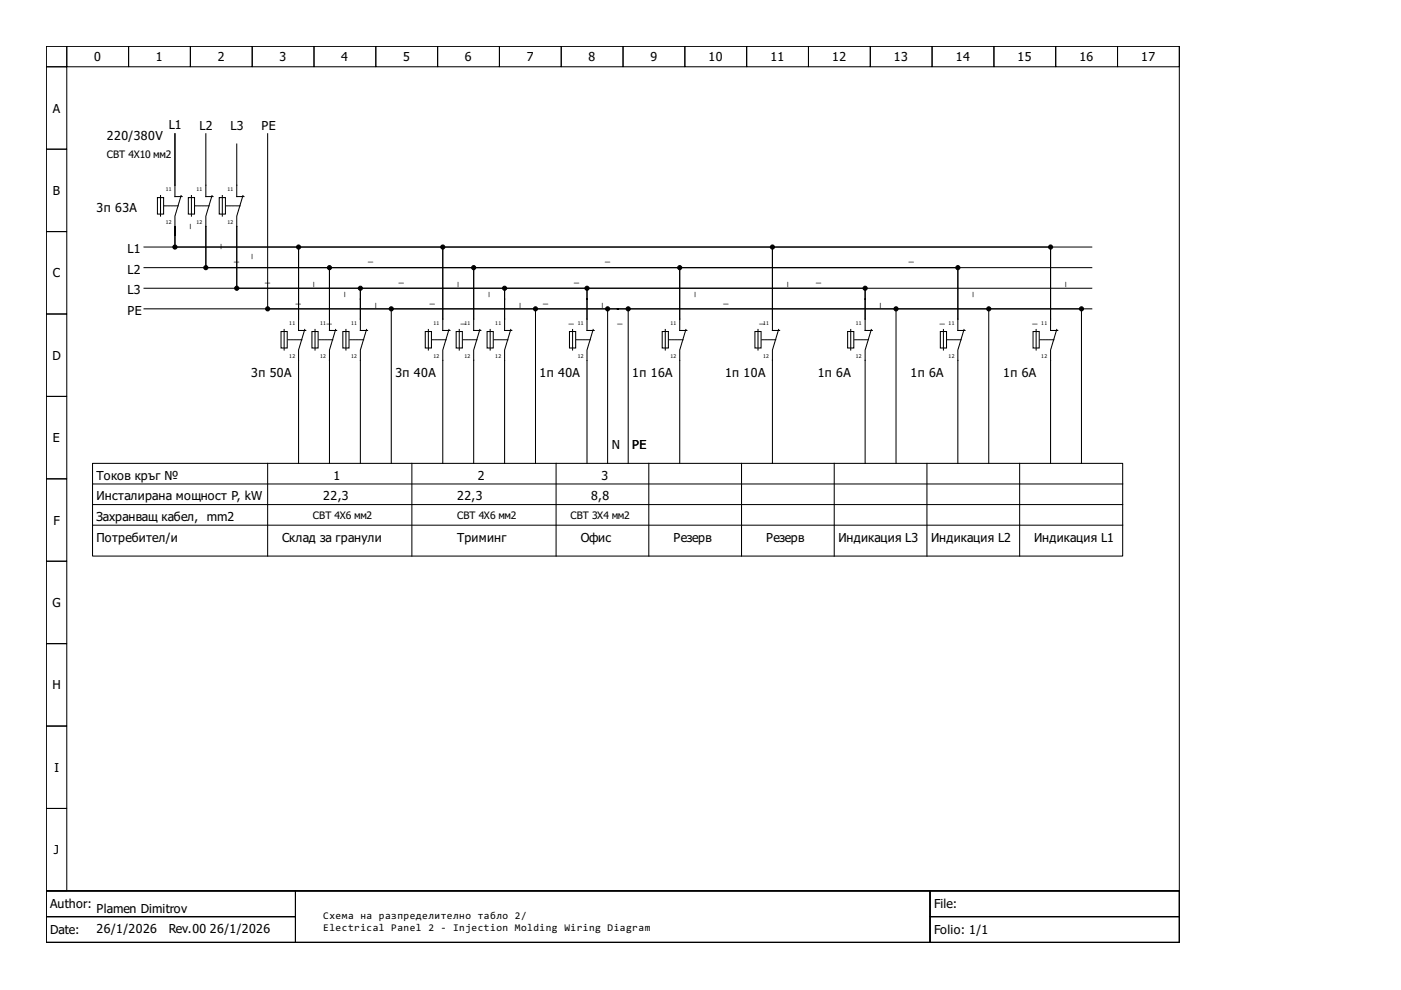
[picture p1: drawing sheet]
<svg xmlns="http://www.w3.org/2000/svg" width="297mm" height="210mm" viewBox="0 0 297 210" stroke-linecap="round" stroke-linejoin="round" font-family="sans-serif">
<g fill="none" stroke="#000" stroke-width=".22">
<path d="M9.8 9.8h240.2v179.1h-240.2zM9.8 9.8h4.4v4.4h-4.4zM9.8 14.2h4.4v17.4h-4.4zM14.2 9.8h13.1v4.4h-13.1zM27.3 9.8h13.1v4.4h-13.1zM40.4 9.8h13.1v4.4h-13.1zM53.5 9.8h13.1v4.4h-13.1zM66.6 9.8h13.1v4.4h-13.1zM79.7 9.8h13.1v4.4h-13.1zM92.8 9.8h13.1v4.4h-13.1zM105.9 9.8h13.1v4.4h-13.1zM119 9.8h13.1v4.4h-13.1z"/>
<path d="M132.1 9.8h13.1v4.4h-13.1zM145.2 9.8h13.1v4.4h-13.1zM158.3 9.8h13.1v4.4h-13.1zM171.4 9.8h13.1v4.4h-13.1zM184.5 9.8h13.1v4.4h-13.1zM197.6 9.8h13.1v4.4h-13.1zM210.7 9.8h13.1v4.4h-13.1zM223.8 9.8h13.1v4.4h-13.1zM236.9 9.8h13.1v4.4h-13.1zM9.8 31.6h4.4v17.5h-4.4zM37.1 28.4v13.3h1.5M43.6 28.4v13.3h1.6"/>
<path d="M50.2 30.5v11.2h1.5M56.7 28.4v37.1M9.8 49.1h4.4v17.5h-4.4zM30.5 52.4h201M30.5 56.7h201M33.4 41.9h1.3v3.5h-1.3zM34 41.5v4.3M37.1 48v3.9M37.1 48v4.4M37.5 52.4h25.4M38.4 41.5l-1.3 4.3v2.2M39.9 41.9h1.3v3.5h-1.3z"/>
<path d="M40.6 41.5v4.3M43.6 48v8.3M43.6 48v8.7M44.1 56.7h25.3M45 41.5l-1.4 4.3v2.2M46.5 41.9h1.3v3.5h-1.3zM47.1 41.5v4.3M50.2 48v12.7M50.2 48v13.1M51.5 41.5l-1.3 4.3v2.2M63.3 52.8v14.9M63.3 52.4v17.7h1.5"/>
<path d="M63.7 52.4h29.7M69.9 57.2v10.5M69.9 56.7v13.4h1.5M70.3 56.7h29.7M93.9 52.8v14.9M93.9 52.4v17.7h1.5M94.3 52.4h69M100.4 57.2v10.5M100.4 56.7v13.4h1.6M100.9 56.7h42.8M144.1 57.2v10.5M144.1 56.7v13.4h1.5"/>
<path d="M144.5 56.7h58.1M163.8 52.8v14.9M163.8 52.4v17.7h1.5M164.2 52.4h58.1M203.1 57.2v10.5M203.1 56.7v13.4h1.5M222.7 52.8v14.9M222.7 52.4v17.7h1.6M9.8 66.6h4.4v17.4h-4.4zM30.5 65.5h201M30.5 61.1h201M50.6 61.1h25.4"/>
<path d="M57.2 65.5h25.3M59.6 70.3h1.3v3.5h-1.3zM60.2 69.9v4.3M64.6 69.9l-1.3 4.3v24M66.1 70.3h1.3v3.5h-1.3zM66.8 69.9v4.3M71.2 69.9l-1.3 4.3v24M72.7 70.3h1.3v3.5h-1.3zM73.3 69.9v4.3M76.4 61.6v6.1M76.4 61.1v9h1.5M76.8 61.1h29.7"/>
<path d="M77.7 69.9l-1.3 4.3v24M83 65.5v32.7M83.4 65.5h29.7M90.2 70.3h1.3v3.5h-1.3zM90.8 69.9v4.3M95.2 69.9l-1.3 4.3v24M96.7 70.3h1.3v3.5h-1.3zM97.4 69.9v4.3M101.7 69.9l-1.3 4.3v24M103.3 70.3h1.3v3.5h-1.3zM103.9 69.9v4.3M107 61.6v6.1"/>
<path d="M107 61.1v9h1.5M107.4 61.1h16.6M108.3 69.9l-1.3 4.3v24M113.5 65.5v32.7M114 65.5h14.4M120.7 70.3h1.4v3.5h-1.4zM121.4 69.9v4.3M124.5 61.6v6.1M124.5 61.1v9h1.5M124.9 61.1h58.1M125.8 69.9l-1.3 4.3v24M128.8 65.5v32.7"/>
<path d="M129.3 65.5h3.5M133.2 65.5v32.7M133.6 65.5h55.9M140.4 70.3h1.3v3.5h-1.3zM141.1 69.9v4.3M145.4 69.9l-1.3 4.3v24M160.1 70.3h1.3v3.5h-1.3zM160.7 69.9v4.3M165.1 69.9l-1.3 4.3v24M179.7 70.3h1.3v3.5h-1.3zM180.4 69.9v4.3M183.4 61.6v6.1"/>
<path d="M183.4 61.1v9h1.6M184.7 69.9l-1.3 4.3v24M190 65.5v32.7M190.4 65.5h18.8M199.4 70.3h1.3v3.5h-1.3zM200 69.9v4.3M204.4 69.9l-1.3 4.3v24M209.6 65.5v32.7M210.1 65.5h18.8M219 70.3h1.3v3.5h-1.3zM219.7 69.9v4.3M224.1 69.9l-1.4 4.3v24"/>
<path d="M229.3 65.5v32.7M9.8 84h4.4v17.5h-4.4zM19.6 98.2h218.4v19.7h-218.4zM56.7 98.2v19.7M87.3 98.2v19.7M117.9 98.2v19.7M137.6 98.2v19.7M157.2 98.2v19.7M176.9 98.2v19.7M196.5 98.2v19.7M216.2 98.2v19.7M9.8 101.5h4.4v17.5h-4.4z"/>
<path d="M9.8 119h4.4v17.5h-4.4zM19.6 111.4h218.4M19.6 102.6h218.4M19.6 107h218.4M9.8 136.5h4.4v17.4h-4.4zM9.8 153.9h4.4v17.5h-4.4zM9.8 171.4h4.4v17.5h-4.4zM9.8 188.9h240.2v10.9h-240.2zM9.8 188.9h52.8v5.4h-52.8zM9.8 194.3h52.8v5.5h-52.8zM62.6 188.9h134.6v10.9h-134.6zM197.2 188.9h52.8v5.4h-52.8z"/>
<path d="M197.2 194.3h52.8v5.5h-52.8z"/>
</g>
<g fill="none" stroke="#000" stroke-width=".21" stroke-dasharray=".4 .2">
<path d="M34.9 43.6h2.9M41.4 43.6h2.9M48 43.6h2.9M61.1 72h2.9M67.6 72h3M74.2 72h2.9M91.7 72h2.9M98.2 72h2.9M104.8 72h2.9M122.2 72h3M141.9 72h2.9M161.5 72h3"/>
<path d="M181.2 72h2.9M200.9 72h2.9M220.5 72h2.9"/>
</g>
<g fill="#000" stroke="#000" stroke-width=".22">
<circle cx="37.1" cy="52.4" r=".44"/>
<circle cx="43.6" cy="56.7" r=".44"/>
<circle cx="63.3" cy="52.4" r=".44"/>
<circle cx="69.9" cy="56.7" r=".44"/>
<circle cx="93.9" cy="52.4" r=".44"/>
<circle cx="100.4" cy="56.7" r=".44"/>
<circle cx="144.1" cy="56.7" r=".44"/>
<circle cx="163.8" cy="52.4" r=".44"/>
<circle cx="203.1" cy="56.7" r=".44"/>
<circle cx="222.7" cy="52.4" r=".44"/>
<circle cx="50.2" cy="61.1" r=".44"/>
<circle cx="56.7" cy="65.5" r=".44"/>
<circle cx="76.4" cy="61.1" r=".44"/>
<circle cx="83" cy="65.5" r=".44"/>
<circle cx="107" cy="61.1" r=".44"/>
<circle cx="113.5" cy="65.5" r=".44"/>
<circle cx="124.5" cy="61.1" r=".44"/>
<circle cx="128.8" cy="65.5" r=".44"/>
<circle cx="133.2" cy="65.5" r=".44"/>
<circle cx="183.4" cy="61.1" r=".44"/>
<circle cx="190" cy="65.5" r=".44"/>
<circle cx="209.6" cy="65.5" r=".44"/>
<circle cx="229.3" cy="65.5" r=".44"/>
</g>
<g font-size="2.6">
<text x="19.9" y="13">0</text>
<text x="33.1" y="13">1</text>
<text x="46.2" y="13">2</text>
<text x="59.3" y="13">3</text>
<text x="72.4" y="13">4</text>
<text x="85.5" y="13">5</text>
<text x="98.6" y="13">6</text>
<text x="111.7" y="13">7</text>
<text x="124.8" y="13">8</text>
<text x="137.9" y="13">9</text>
<text x="150.2" y="13">10</text>
<text x="163.3" y="13">11</text>
<text x="176.4" y="13">12</text>
<text x="189.5" y="13">13</text>
<text x="202.6" y="13">14</text>
<text x="215.8" y="13">15</text>
<text x="228.9" y="13">16</text>
<text x="242" y="13">17</text>
<text x="11.2" y="23.9">A</text>
<text x="22.7" y="29.7">220/380V</text>
<text x="35.8" y="27.4">L1</text>
<text x="42.3" y="27.5">L2</text>
<text x="48.9" y="27.5">L3</text>
<text x="55.4" y="27.5">PE</text>
<text x="11.2" y="41.3">B</text>
<text x="20.5" y="45">3п 63A</text>
<text x="27" y="53.7">L1</text>
<text x="11.2" y="58.8">C</text>
<text x="27" y="58.1">L2</text>
<text x="27" y="62.4">L3</text>
<text x="27" y="66.8">PE</text>
<text x="11.1" y="76.3">D</text>
<text x="53.3" y="79.9">3п 50A</text>
<text x="83.8" y="79.9">3п 40A</text>
<text x="114.4" y="79.9">1п 40A</text>
<text x="134.1" y="79.9">1п 16A</text>
<text x="153.7" y="79.9">1п 10A</text>
<text x="173.4" y="79.9">1п 6A</text>
<text x="193" y="79.9">1п 6A</text>
<text x="212.7" y="79.9">1п 6A</text>
<text x="11.2" y="93.8">E</text>
<text x="129.7" y="95.2">N</text>
<text x="134.1" y="95.2">PE</text>
<text x="20.5" y="101.7">Токов кръг №</text>
<text x="70.7" y="101.7">1</text>
<text x="101.3" y="101.7">2</text>
<text x="127.5" y="101.7">3</text>
<text x="20.5" y="106.1">Инсталирана мощност P, kW</text>
<text x="68.5" y="106.1">22,3</text>
<text x="96.9" y="106.1">22,3</text>
<text x="125.3" y="106.1">8,8</text>
<text x="11.3" y="111.2">F</text>
<text x="20.5" y="110.5">Захранващ кабел, mm2</text>
<text x="20.5" y="114.8">Потребител/и</text>
<text x="59.8" y="114.8">Склад за гранули</text>
<text x="96.9" y="114.8">Триминг</text>
<text x="123.1" y="114.8">Офис</text>
<text x="142.8" y="114.8">Резерв</text>
<text x="162.5" y="114.8">Резерв</text>
<text x="177.7" y="114.8">Индикация L3</text>
<text x="197.4" y="114.8">Индикация L2</text>
<text x="219.2" y="114.8">Индикация L1</text>
<text x="11.1" y="128.7">G</text>
<text x="11.1" y="146.2">H</text>
<text x="11.5" y="163.7">I</text>
<text x="11.4" y="181.1">J</text>
<text x="10.7" y="192.6">Author:</text>
<text x="20.5" y="197.8">26/1/2026</text>
<text x="20.5" y="193.5">Plamen Dimitrov</text>
<text x="35.8" y="197.8">Rev.00</text>
<text x="44.5" y="197.8">26/1/2026</text>
<text x="198.1" y="192.6">File:</text>
<text x="10.7" y="198.1">Date:</text>
<text x="198.1" y="198.1">Folio: 1/1</text>
</g>
<g font-size="2.2">
<text x="22.7" y="33.6">СВТ 4Х10 мм2</text>
<text x="66.4" y="110">СВТ 4Х6 мм2</text>
<text x="96.9" y="110">СВТ 4Х6 мм2</text>
<text x="121" y="110">СВТ 3Х4 мм2</text>
<text x="68.5" y="194.8">Схема на разпределително табло 2/</text>
<text x="68.5" y="197.4">Electrical Panel 2 - Injection Molding Wiring Diagram</text>
</g>
<g font-size="2">
<text x="40.1" y="48.6" transform="rotate(-90 40.1 48.6)">_</text>
<text x="46.7" y="52.7" transform="rotate(-90 46.7 52.7)">_</text>
<text x="49.6" y="55.4">_</text>
<text x="53.3" y="54.9" transform="rotate(-90 53.3 54.9)">_</text>
<text x="56.2" y="59.8">_</text>
<text x="78" y="55.4">_</text>
<text x="84.6" y="59.8">_</text>
<text x="121.7" y="59.8">_</text>
<text x="128.3" y="55.4">_</text>
<text x="173.1" y="59.8">_</text>
<text x="192.7" y="55.4">_</text>
<text x="62.8" y="64.2">_</text>
<text x="66.4" y="60.8" transform="rotate(-90 66.4 60.8)">_</text>
<text x="72.9" y="63" transform="rotate(-90 72.9 63)">_</text>
<text x="79.5" y="65.4" transform="rotate(-90 79.5 65.4)">_</text>
<text x="91.1" y="64.2">_</text>
<text x="96.9" y="60.8" transform="rotate(-90 96.9 60.8)">_</text>
<text x="103.5" y="63" transform="rotate(-90 103.5 63)">_</text>
<text x="110" y="65.4" transform="rotate(-90 110 65.4)">_</text>
<text x="115.2" y="64.2">_</text>
<text x="127.5" y="65.4" transform="rotate(-90 127.5 65.4)">_</text>
<text x="147.2" y="63" transform="rotate(-90 147.2 63)">_</text>
<text x="153.4" y="64.2">_</text>
<text x="166.8" y="60.8" transform="rotate(-90 166.8 60.8)">_</text>
<text x="186.5" y="65.4" transform="rotate(-90 186.5 65.4)">_</text>
<text x="206.1" y="63" transform="rotate(-90 206.1 63)">_</text>
<text x="225.8" y="60.8" transform="rotate(-90 225.8 60.8)">_</text>
<text x="69.3" y="68.5">_</text>
<text x="97.7" y="68.5">_</text>
<text x="120.6" y="68.5">_</text>
<text x="130.9" y="68.5">_</text>
<text x="161" y="68.5">_</text>
<text x="199.3" y="68.5">_</text>
<text x="218.9" y="68.5">_</text>
</g>
<g font-size="1.1">
<text x="35.1" y="40.5">11</text>
<text x="41.7" y="40.5">11</text>
<text x="48.2" y="40.5">11</text>
<text x="35.1" y="47.5">12</text>
<text x="41.7" y="47.5">12</text>
<text x="48.2" y="47.5">12</text>
<text x="61.3" y="68.9">11</text>
<text x="67.9" y="68.9">11</text>
<text x="74.4" y="68.9">11</text>
<text x="91.9" y="68.9">11</text>
<text x="98.5" y="68.9">11</text>
<text x="105" y="68.9">11</text>
<text x="122.5" y="68.9">11</text>
<text x="142.1" y="68.9">11</text>
<text x="161.8" y="68.9">11</text>
<text x="181.5" y="68.9">11</text>
<text x="201.1" y="68.9">11</text>
<text x="220.8" y="68.9">11</text>
<text x="61.3" y="75.9">12</text>
<text x="67.9" y="75.9">12</text>
<text x="74.4" y="75.9">12</text>
<text x="91.9" y="75.9">12</text>
<text x="98.5" y="75.9">12</text>
<text x="105" y="75.9">12</text>
<text x="122.5" y="75.9">12</text>
<text x="142.1" y="75.9">12</text>
<text x="161.8" y="75.9">12</text>
<text x="181.5" y="75.9">12</text>
<text x="201.1" y="75.9">12</text>
<text x="220.8" y="75.9">12</text>
</g>
</svg>
